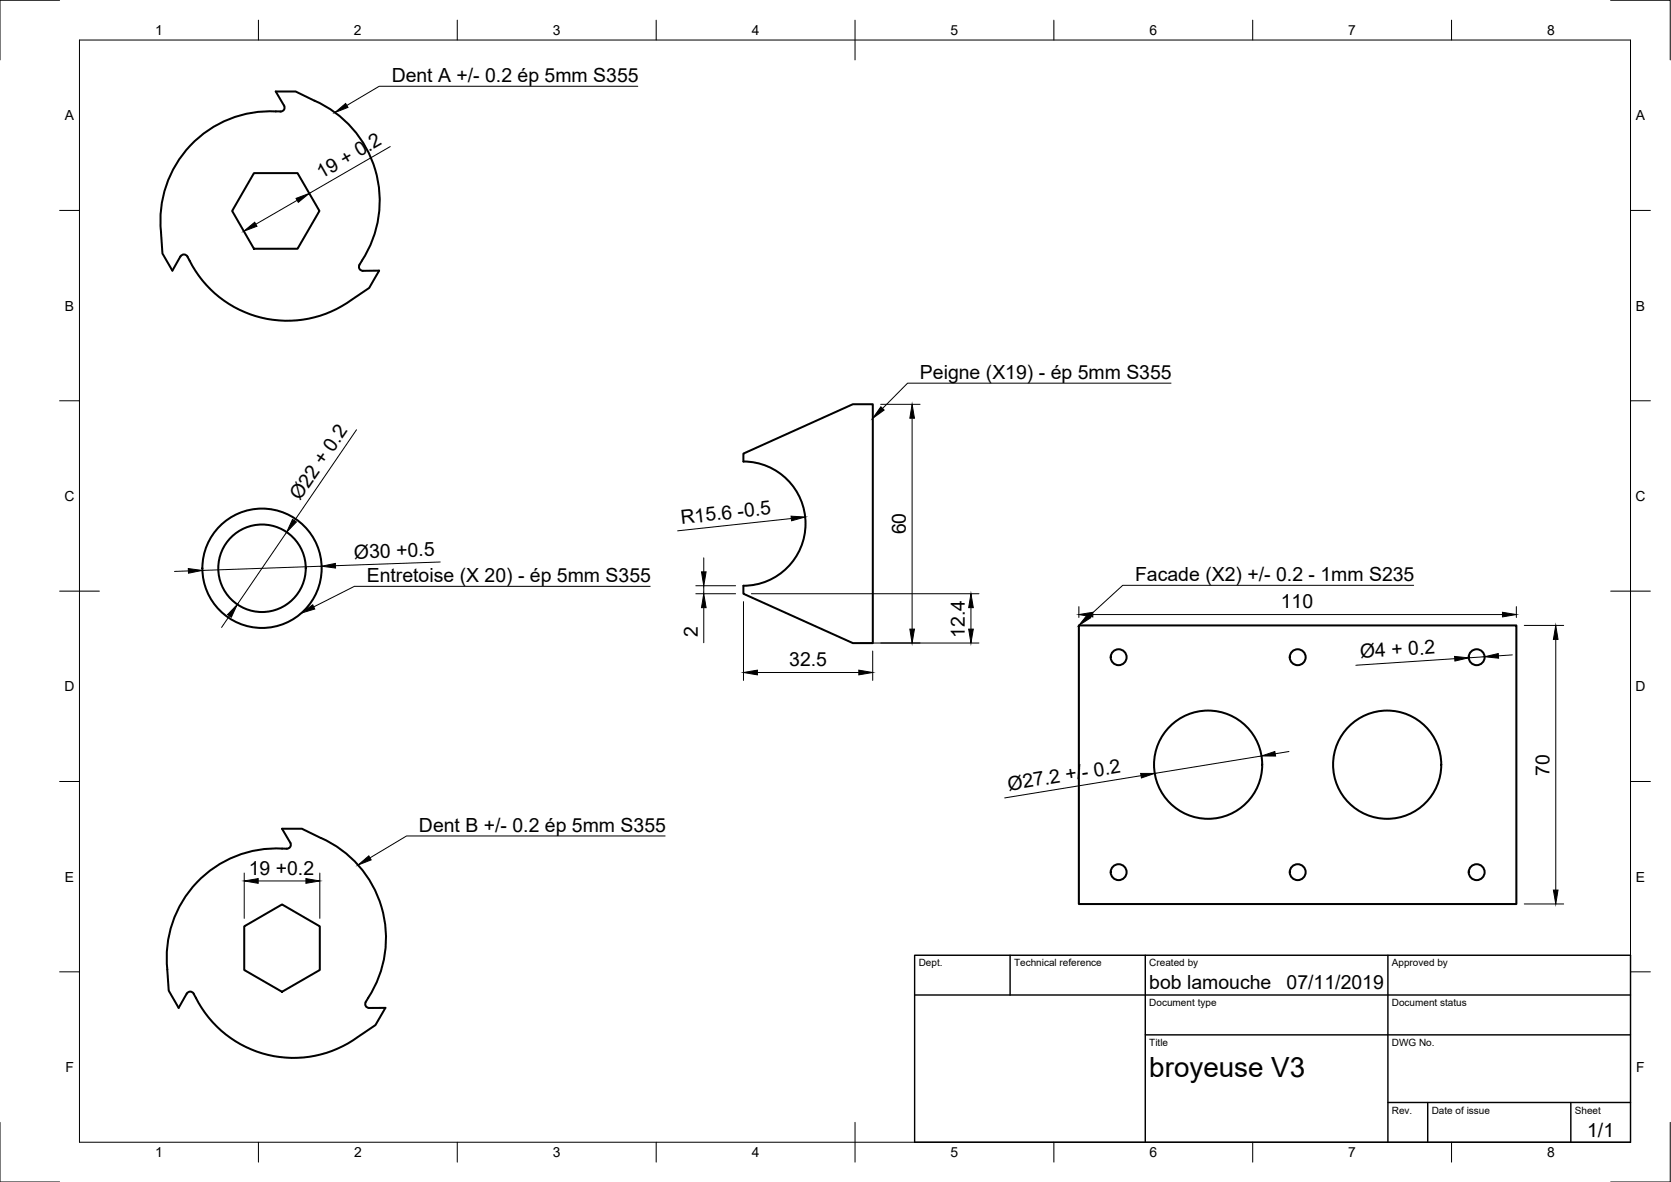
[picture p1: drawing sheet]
<svg xmlns="http://www.w3.org/2000/svg" width="420mm" height="297mm" viewBox="0 0 420 297" stroke-linecap="round" stroke-linejoin="round" font-family="sans-serif">
<!-- layer: Calque 1 -->
<g fill="none" stroke="#000" stroke-width=".51">
<path d="M69.3 28a1.86 1.86 0 0 0 2.2-.7l-.1-.8-2.1-3.5h5a52.1 52.1 0 0 1 10.3 5.5 27.8 27.8 0 0 1 5.7 38.3l.1 .7 .6 .5h4.3l-2.5 4.4-4.4 2.9a27.6 27.6 0 0 1-41.4-11l-.7-.3-.5 .1-.4 .4M69.4 28a27.5 27.5 0 0 0-28.9 30.4l.3 5.3 2.5 4.3 2.1-3.5M63.9 43.5h10.9l5.5 9.5-5.5 9.5h-10.9l-5.5-9.5zM186.9 114l27.5-12.4h5.1v60h-5.1l-27.5-12.4v-2a15.6 15.6 0 0 0 15.6-15.6 15.6 15.6 0 0 0-15.6-15.6zM271.3 157.2h110v70h-110zM61.4 232.8l9.5-5.5 9.5 5.5v11l-9.5 5.4-9.5-5.4zM47 249.7a1.11 1.11 0 0 1 1.2-.4 1.11 1.11 0 0 1 .8 1 27.5 27.5 0 0 0 41 10.3l4.4-3 2.5-4.3h-4.1a1.12 1.12 0 0 1-1-.8 1.12 1.12 0 0 1 .5-1.2 27.6 27.6 0 0 0-11.6-40.7l-4.8-2.3h-5l2.1 3.5a1.11 1.11 0 0 1-.2 1.2 1.11 1.11 0 0 1-1.3 .3 27.5 27.5 0 0 0-29.4 30.4l.3 5.2 2.5 4.4 2-3.6"/>
<circle cx="65.9" cy="142.8" r="11"/>
<circle cx="65.9" cy="142.8" r="15"/>
<circle cx="281.3" cy="165.2" r="2"/>
<circle cx="326.3" cy="165.2" r="2"/>
<circle cx="371.3" cy="165.2" r="2"/>
<circle cx="303.8" cy="192.2" r="13.6"/>
<circle cx="348.8" cy="192.2" r="13.6"/>
<circle cx="281.3" cy="219.2" r="2"/>
<circle cx="326.3" cy="219.2" r="2"/>
<circle cx="371.3" cy="219.2" r="2"/>
</g>
<g fill="none" stroke="#000" stroke-width=".25">
<path d="M15 .1h-15v15M20 10.1h390v276.9h-390zM65 5.1v5M115 5.1v5M165 5.1v5M215 5.1v10M265 5.1v5M315 5.1v5M365 5.1v5M405 .1h15v15M84.2 28.3l2.7-2.3 .6 1zM98.1 36.8l-20.3 11.8"/>
<path d="M160.4 21.7h-65.1l-8.1 4.8M15 52.9h5M61.3 58.1l2.7-2.3 .6 1.1zM74.4 49.9l3.4-1.3-2.8 2.2zM74.7 50.3l-10.4 6.1M410 52.9h5M294.4 96.3h-66.2l-6.3 6.3M15 100.7h5M89.6 108l-15.6 22.8M221.4 101.6h10M221.5 102.2l.8 .8-2.9 2.1zM229.3 101.6l.6 3.5h-1.1z"/>
<path d="M229.3 105.1v53M410 100.7h5M72.1 133.7l-12.4 18.2M73.6 130.5l.9 .7-2.4 2.5zM198.9 129.7l3.6 .2-3.5 1zM199 130.3l-28.6 3.1M15 148.6h10M47.3 142.9l3.6 .4-3.5 .7zM47.4 143.5l-3.5 .1M57.7 154.8l-2 2.9M59.7 151.9l-1.5 3.2-1-.6zM75.8 154.1l2.8-2.1 .5 1z"/>
<path d="M80.9 142.3l3.4-.7 .1 1.2zM80.9 142.3l-30 1M110.7 141.2l-26.4 1M163.5 147.3h-74.4l-10.2 5.2M175 149.2h10M175 147.2h10M176.4 143.7h1.1l-.5 3.5zM177 149.2l.5 3.5h-1.1zM177 140.2v3.5M177 147.2v2M177 152.7v8.8M186.9 151.2v19.8"/>
<path d="M188.9 149.2h57.2M228.8 158.1h1.1l-.6 3.5zM243.6 158.1h1.1l-.6 3.5zM244.1 149.2l.6 3.5h-1.1zM244.1 152.7v5.4M271.3 154.4l3.5-.5v1.1zM271.3 152.4v2.8M273.5 154.4l.8 .8-3 2zM274.8 154.4h103M355.5 147.1h-73.2l-8.4 7.7M377.8 153.9l3.5 .5-3.5 .6zM381.3 152.4v2.8"/>
<path d="M383.3 157.2h9.9M391.2 157.2l.6 3.5h-1.2zM405 148.6h10M186.9 169l3.5-.6v1.2zM190.4 169h25.5M215.9 168.4l3.5 .6-3.5 .6zM216.5 161.6h29.6M219.4 163.6v7.4M365.7 165l3.6 .3-3.5 .8zM365.8 165.5l-24.9 1.7M373.3 165l-4 .3M373.3 165l3.4-.8 .1 1.2z"/>
<path d="M380.3 164.6l-3.5 .2M391.2 160.7v63M15 196.4h5M286.8 194.4h3.5l-3.3 1.1zM286.9 194.9l-34.3 5.6M317.2 190l-26.9 4.4M317.2 190l3.3-1.1 .2 1.1zM324.1 188.9l-3.4 .5M410 196.4h5M61.4 219.4v11.4M80.4 219.4v11.4M90 217.4l2.7-2.3 .6 1z"/>
<path d="M167.2 210.1h-65l-9.2 5.5M61.4 221.4l3.5-.6v1.2zM64.9 221.4h12M76.9 220.8l3.5 .6-3.5 .6zM383.3 227.2h9.9M390.6 223.7h1.2l-.6 3.5zM15 244.2h5M410 244.2h5M0 282.1v14.9h15M65 287v5M115 287v5M165 287v5"/>
<path d="M215 282.1v9.9M265 287v5M315 287v5M365 287v5M420 282.1v14.9h-15"/>
</g>
<path d="M230 250h180M230 240.1h180v46.9h-180zM254 240.1v9.9M288 240.1v46.9M349 240.1v46.9M288 260.1h122M349 277.1h61M359 277.1v9.9M395 277.1v9.9" fill="none" stroke="#000" stroke-width=".36"/>
<g fill="#000">
<path d="M84.2 28.3l2.7-2.3 .6 1zM61.3 58.1l2.7-2.3 .6 1.1zM74.4 49.9l3.4-1.3-2.8 2.2zM221.5 102.2l.8 .8-2.9 2.1zM229.3 101.6l.6 3.5h-1.1zM73.6 130.5l.9 .7-2.4 2.5zM198.9 129.7l3.6 .2-3.5 1zM47.3 142.9l3.6 .4-3.5 .7zM59.7 151.9l-1.5 3.2-1-.6zM75.8 154.1l2.8-2.1 .5 1zM80.9 142.3l3.4-.7 .1 1.2zM176.4 143.7h1.1l-.5 3.5z"/>
<path d="M177 149.2l.5 3.5h-1.1zM228.8 158.1h1.1l-.6 3.5zM244.1 149.2l.6 3.5h-1.1zM243.6 158.1h1.1l-.6 3.5zM273.5 154.4l.8 .8-3 2zM271.3 154.4l3.5-.5v1.1zM377.8 153.9l3.5 .5-3.5 .6zM186.9 169l3.5-.6v1.2zM215.9 168.4l3.5 .6-3.5 .6zM365.7 165l3.6 .3-3.5 .8zM373.3 165l3.4-.8 .1 1.2zM391.2 157.2l.6 3.5h-1.2z"/>
<path d="M286.8 194.4h3.5l-3.3 1.1zM317.2 190l3.3-1.1 .2 1.1zM90 217.4l2.7-2.3 .6 1zM61.4 221.4l3.5-.6v1.2zM76.9 220.8l3.5 .6-3.5 .6zM390.6 223.7h1.2l-.6 3.5z"/>
</g>
<text font-size="7" x="289" y="270.6">broyeuse V3</text>
<g font-size="4.9">
<text x="98.5" y="20.7">Dent A +/- 0.2 ép 5mm S355</text>
<text x="80.8" y="45" transform="rotate(-30 80.8 45)">19 + 0.2</text>
<text x="231.3" y="95.3">Peigne (X19) - ép 5mm S355</text>
<text x="75.4" y="125.9" transform="rotate(-56 75.4 125.9)">Ø22 + 0.2</text>
<text x="171.3" y="131.7" transform="rotate(-6 171.3 131.7)">R15.6 -0.5</text>
<text x="227.8" y="134.3" transform="rotate(-90 227.8 134.3)">60</text>
<text x="89.1" y="140.4" transform="rotate(-2 89.1 140.4)">Ø30 +0.5</text>
<text x="92.2" y="146.3">Entretoise (X 20) - ép 5mm S355</text>
<text x="285.4" y="146.1">Facade (X2) +/- 0.2 - 1mm S235</text>
<text x="322.1" y="152.9">110</text>
<text x="175.5" y="160.2" transform="rotate(-90 175.5 160.2)">2</text>
<text x="242.6" y="160.3" transform="rotate(-90 242.6 160.3)">12.4</text>
<text x="198.4" y="167.4">32.5</text>
<text x="342.1" y="165.5" transform="rotate(-4 342.1 165.5)">Ø4 + 0.2</text>
<text x="389.6" y="194.9" transform="rotate(-90 389.6 194.9)">70</text>
<text x="253.7" y="198.7" transform="rotate(-9 253.7 198.7)">Ø27.2 +/- 0.2</text>
<text x="105.4" y="209.1">Dent B +/- 0.2 ép 5mm S355</text>
<text x="62.6" y="219.8">19 +0.2</text>
<text x="289" y="248.5">bob lamouche</text>
<text x="323.5" y="248.5">07/11/2019</text>
<text x="399.1" y="285.7">1/1</text>
</g>
<g font-size="3.5">
<text x="39" y="8.8">1</text>
<text x="89" y="8.8">2</text>
<text x="139" y="8.8">3</text>
<text x="189" y="8.8">4</text>
<text x="239" y="8.8">5</text>
<text x="289" y="8.8">6</text>
<text x="339" y="8.8">7</text>
<text x="389" y="8.8">8</text>
<text x="16.3" y="30.2">A</text>
<text x="411.3" y="30.2">A</text>
<text x="16.3" y="78">B</text>
<text x="411.3" y="78">B</text>
<text x="16.3" y="125.9">C</text>
<text x="411.2" y="125.9">C</text>
<text x="16.3" y="173.7">D</text>
<text x="411.2" y="173.7">D</text>
<text x="16.3" y="221.6">E</text>
<text x="411.3" y="221.6">E</text>
<text x="16.4" y="269.4">F</text>
<text x="411.4" y="269.4">F</text>
<text x="39" y="290.8">1</text>
<text x="89" y="290.8">2</text>
<text x="139" y="290.8">3</text>
<text x="189" y="290.8">4</text>
<text x="239" y="290.8">5</text>
<text x="289" y="290.8">6</text>
<text x="339" y="290.8">7</text>
<text x="389" y="290.8">8</text>
</g>
<g font-size="2.5">
<text x="231" y="242.9">Dept.</text>
<text x="255" y="242.9">Technical reference</text>
<text x="289" y="242.9">Created by</text>
<text x="350" y="242.9">Approved by</text>
<text x="289" y="252.8">Document type</text>
<text x="350" y="252.8">Document status</text>
<text x="289" y="262.9">Title</text>
<text x="350" y="262.9">DWG No.</text>
<text x="350" y="279.9">Rev.</text>
<text x="360" y="279.9">Date of issue</text>
<text x="396" y="279.9">Sheet</text>
</g>
</svg>
